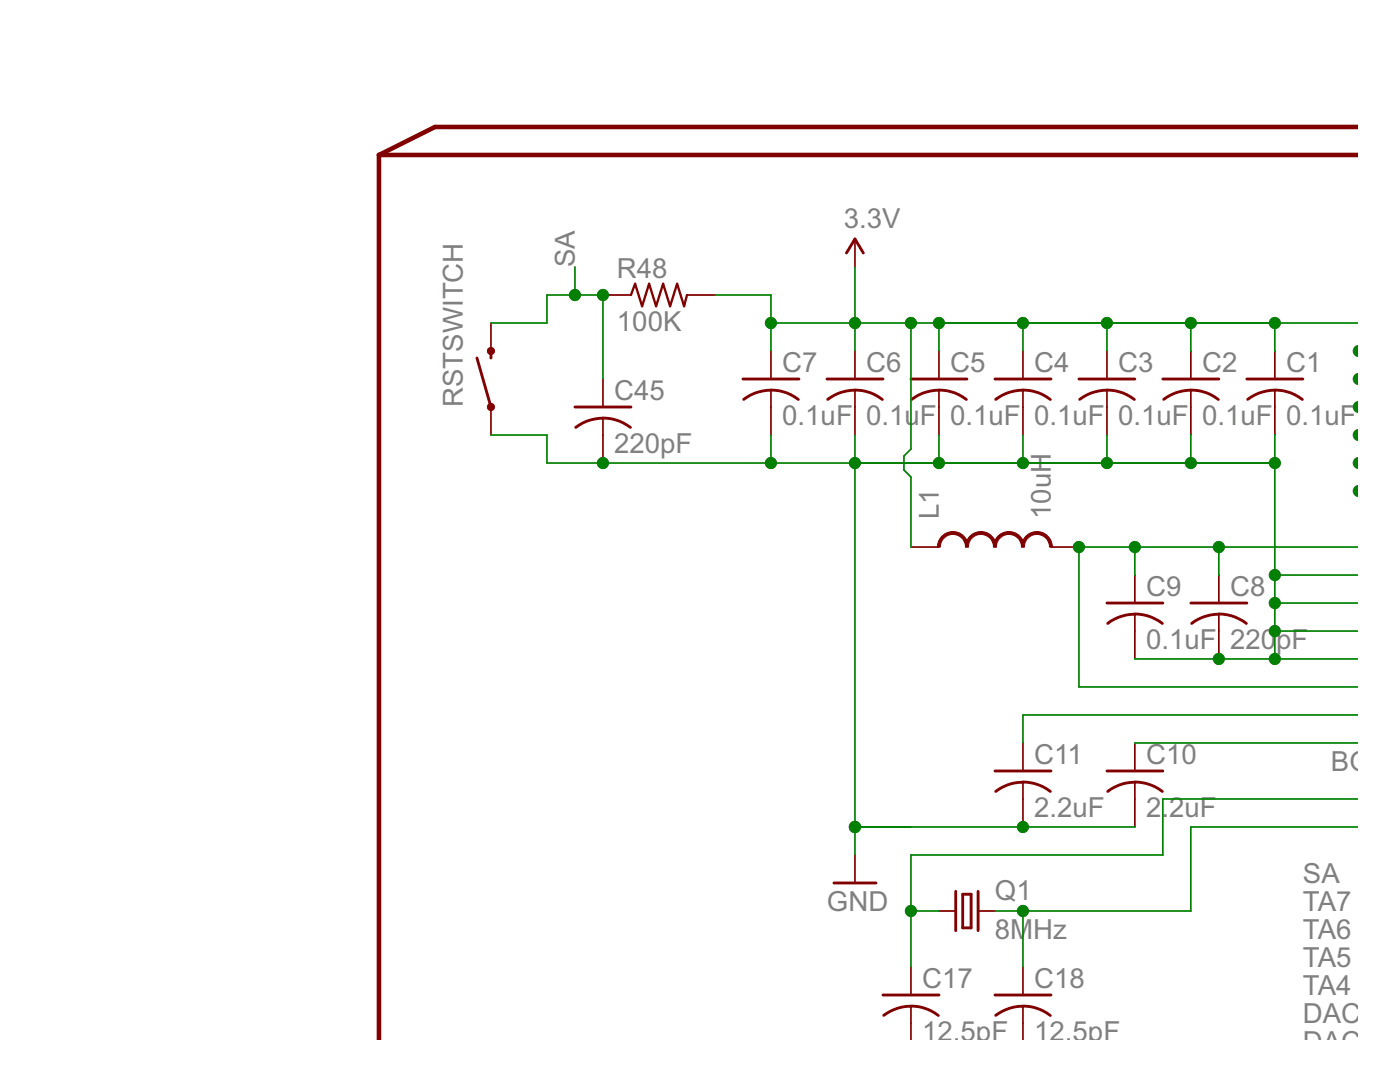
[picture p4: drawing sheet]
<svg xmlns="http://www.w3.org/2000/svg" width="279mm" height="216mm" viewBox="0 0 279 216" stroke-linecap="round" stroke-linejoin="round" font-family="sans-serif">
<g fill="#800000" stroke="#800000" stroke-width=".91">
<path d="M75.6 30.9v176.5z"/>
<path d="M75.6 30.9h195.3z"/>
<path d="M86.8 25.3h184.1z"/>
<path d="M75.6 30.9l11.2-5.6z"/>
</g>
<g fill="#800000" stroke="#800000" stroke-width=".57">
<path d="M248.8 75.6h11.2z"/>
<path d="M232.1 75.6h11.1z"/>
<path d="M215.3 75.6h11.2z"/>
<path d="M198.6 75.6h11.1z"/>
<path d="M181.8 75.6h11.2z"/>
<path d="M165 75.6h11.2z"/>
<path d="M148.3 75.6h11.1z"/>
<path d="M237.7 120.3h11.1z"/>
<path d="M220.9 120.3h11.2z"/>
<path d="M220.9 153.8h11.2z"/>
<path d="M198.6 153.8h11.1z"/>
<path d="M176.2 198.5h11.2z"/>
<path d="M198.6 198.5h11.1z"/>
<path d="M114.7 81.2h11.2z"/>
<path d="M192.1 178.4v6.7z"/>
<path d="M192.1 185.1h1.7z"/>
<path d="M193.8 178.4v6.7z"/>
<path d="M192.1 178.4h1.7z"/>
<path d="M195.2 177.9v7.8z"/>
<path d="M190.7 177.9v7.8z"/>
<path d="M98 70v1.4z"/>
<path d="M95.2 71.4l2.8 9.8z"/>
<path d="M166.4 176.2h8.4z"/>
<path d="M170.6 47.7l1.7 2.8z"/>
<path d="M170.6 47.7l-1.7 2.8z"/>
</g>
<g fill="#800000" stroke="#800000" stroke-width=".34">
<path d="M254.4 77.9v3.3z"/>
<path d="M254.4 70v5.6z"/>
<path d="M254.4 81.2v5.6z"/>
<path d="M237.7 77.9v3.3z"/>
<path d="M237.7 70v5.6z"/>
<path d="M237.7 81.2v5.6z"/>
<path d="M220.9 77.9v3.3z"/>
<path d="M220.9 70v5.6z"/>
<path d="M220.9 81.2v5.6z"/>
<path d="M204.2 77.9v3.3z"/>
<path d="M204.2 70v5.6z"/>
<path d="M204.2 81.2v5.6z"/>
<path d="M187.4 77.9v3.3z"/>
<path d="M187.4 70v5.6z"/>
<path d="M187.4 81.2v5.6z"/>
<path d="M170.6 77.9v3.3z"/>
<path d="M170.6 70v5.6z"/>
<path d="M170.6 81.2v5.6z"/>
<path d="M153.9 77.9v3.3z"/>
<path d="M153.9 70v5.6z"/>
<path d="M153.9 81.2v5.6z"/>
<path d="M243.2 122.6v3.3z"/>
<path d="M243.2 114.7v5.6z"/>
<path d="M243.2 125.9v5.6z"/>
<path d="M226.5 122.6v3.3z"/>
<path d="M226.5 114.7v5.6z"/>
<path d="M226.5 125.9v5.6z"/>
<path d="M226.5 156.1v3.3z"/>
<path d="M226.5 148.3v5.5z"/>
<path d="M226.5 159.4v5.6z"/>
<path d="M204.2 156.1v3.3z"/>
<path d="M204.2 148.3v5.5z"/>
<path d="M204.2 159.4v5.6z"/>
<path d="M181.8 200.8v3.3z"/>
<path d="M181.8 193v5.5z"/>
<path d="M181.8 204.1v3.3z"/>
<path d="M204.2 200.8v3.3z"/>
<path d="M204.2 193v5.5z"/>
<path d="M204.2 204.1v3.3z"/>
<path d="M120.3 83.4v3.4z"/>
<path d="M120.3 75.6v5.6z"/>
<path d="M120.3 86.8v5.6z"/>
<path d="M137.1 58.9h5.6z"/>
<path d="M120.3 58.9h5.6z"/>
<path d="M195.2 181.8h3.4z"/>
<path d="M187.4 181.8h3.3z"/>
<path d="M98 81.2v5.6z"/>
<path d="M98 64.5v5.5z"/>
<path d="M170.6 170.6v5.6z"/>
<path d="M170.6 47.7v5.6z"/>
<path d="M181.8 109.2h5.6z"/>
<path d="M209.7 109.2h5.6z"/>
</g>
<g fill="none" stroke="#800000" stroke-width=".57">
<path d="M148.4 79.7a8.9 8.9 0 0 1 10.9 0M165.2 79.7a8.9 8.9 0 0 1 10.9 0M181.9 79.7a8.9 8.9 0 0 1 10.9 0M198.7 79.7a8.9 8.9 0 0 1 10.9 0M215.5 79.7a8.9 8.9 0 0 1 10.9 0M232.2 79.7a8.9 8.9 0 0 1 10.9 0M249 79.7a8.9 8.9 0 0 1 10.9 0M114.9 85.3a8.9 8.9 0 0 1 10.9 0M221.1 124.4a8.8 8.8 0 0 1 10.9 0M237.8 124.4a8.8 8.8 0 0 1 10.9 0M198.7 157.9a8.8 8.8 0 0 1 10.9 0M221.1 157.9a8.8 8.8 0 0 1 10.9 0"/>
<path d="M176.4 202.6a8.9 8.9 0 0 1 10.9 0M198.7 202.6a8.9 8.9 0 0 1 10.9 0"/>
</g>
<g fill="#800000" stroke="#800000" stroke-width=".47">
<path d="M126.7 56.6l-.8 2.3z"/>
<path d="M126.7 56.6l1.4 4.5z"/>
<path d="M129.5 56.6l-1.4 4.5z"/>
<path d="M129.5 56.6l1.4 4.5z"/>
<path d="M132.3 56.6l-1.4 4.5z"/>
<path d="M132.3 56.6l1.4 4.5z"/>
<path d="M135.1 56.6l-1.4 4.5z"/>
<path d="M135.1 56.6l1.4 4.5z"/>
<path d="M137.1 58.9l-.6 2.2z"/>
</g>
<g fill="#800000" stroke="#800000" stroke-width=".2">
<path d="M187.8 107.1a3.1 3.1 0 0 1 2.4-1v.5a2.51 2.51 0 0 0-2.5 2.6h-.6v-.3l.2-.9z" fill-rule="evenodd"/>
<path d="M190.2 106.1a3.1 3.1 0 0 1 3.1 3.1h-.6a2.47 2.47 0 0 0-2.5-2.6z" fill-rule="evenodd"/>
<path d="M193.4 107.1a3.1 3.1 0 0 1 2.4-1v.5a2.51 2.51 0 0 0-2.5 2.6h-.6v-.3l.2-.9z" fill-rule="evenodd"/>
<path d="M195.8 106.1a3.1 3.1 0 0 1 3 3.1h-.5a2.47 2.47 0 0 0-2.5-2.6z" fill-rule="evenodd"/>
<path d="M199 107.1a3.1 3.1 0 0 1 2.4-1v.5a2.51 2.51 0 0 0-2.6 2.6h-.5v-.3l.2-.9z" fill-rule="evenodd"/>
<path d="M201.4 106.1a3.1 3.1 0 0 1 3 3.1h-.5a2.47 2.47 0 0 0-2.5-2.6z" fill-rule="evenodd"/>
<path d="M204.6 107.1a3.1 3.1 0 0 1 2.3-1v.5a2.51 2.51 0 0 0-2.5 2.6h-.5v-.3l.2-.9z" fill-rule="evenodd"/>
<path d="M206.9 106.1a3.1 3.1 0 0 1 3.1 3.1h-.6a2.47 2.47 0 0 0-2.5-2.6z" fill-rule="evenodd"/>
<circle cx="98" cy="81.2" r=".73"/>
<circle cx="98" cy="70" r=".73"/>
</g>
<g fill="#008000" stroke="#008000" stroke-width=".34">
<path d="M98 86.8h11.2z"/>
<path d="M109.2 86.8v5.6z"/>
<path d="M109.2 92.4h11.1z"/>
<path d="M170.6 92.4v72.6z"/>
<path d="M170.6 92.4h83.8z"/>
<path d="M254.4 86.8v5.6z"/>
<path d="M254.4 114.7h16.5z"/>
<path d="M254.4 120.3h16.5z"/>
<path d="M254.4 125.9h16.5z"/>
<path d="M226.5 131.5h16.7z"/>
<path d="M254.4 131.5h16.5z"/>
<path d="M243.2 131.5h11.2z"/>
<path d="M254.4 125.9v5.6z"/>
<path d="M254.4 120.3v5.6z"/>
<path d="M254.4 114.7v5.6z"/>
<path d="M254.4 92.4v22.3z"/>
<path d="M237.7 92.4h16.7z"/>
<path d="M237.7 86.8v5.6z"/>
<path d="M220.9 92.4h16.8z"/>
<path d="M220.9 86.8v5.6z"/>
<path d="M204.2 92.4h16.7z"/>
<path d="M204.2 86.8v5.6z"/>
<path d="M187.4 92.4h16.8z"/>
<path d="M187.4 86.8v5.6z"/>
<path d="M170.6 92.4h16.8z"/>
<path d="M170.6 86.8v5.6z"/>
<path d="M153.9 92.4h16.7z"/>
<path d="M153.9 86.8v5.6z"/>
<path d="M120.3 92.4h33.6z"/>
<path d="M170.6 165h33.6z"/>
<path d="M204.2 165h22.3z"/>
<path d="M170.6 165h11.2z"/>
<path d="M170.6 165v5.6z"/>
<path d="M204.2 142.7v5.6z"/>
<path d="M204.2 142.7h66.7z"/>
<path d="M226.5 148.3h44.4z"/>
<path d="M114.7 53.3v5.6z"/>
<path d="M109.2 58.9h5.5z"/>
<path d="M114.7 58.9h5.6z"/>
<path d="M120.3 58.9v16.7z"/>
<path d="M109.2 58.9v5.6z"/>
<path d="M98 64.5h11.2z"/>
<path d="M243.2 109.2h27.7z"/>
<path d="M243.2 109.2v5.5z"/>
<path d="M226.5 109.2h16.7z"/>
<path d="M226.5 109.2v5.5z"/>
<path d="M215.3 109.2h11.2z"/>
<path d="M215.3 137.1h55.6z"/>
<path d="M215.3 109.2v27.9z"/>
<path d="M232.1 159.4h38.8z"/>
<path d="M232.1 159.4v11.2z"/>
<path d="M181.8 170.6h50.3z"/>
<path d="M181.8 170.6v11.2z"/>
<path d="M181.8 181.8v11.2z"/>
<path d="M181.8 181.8h5.6z"/>
<path d="M237.7 165h33.2z"/>
<path d="M237.7 165v16.8z"/>
<path d="M204.2 181.8h33.5z"/>
<path d="M198.6 181.8h5.6z"/>
<path d="M204.2 181.8v11.2z"/>
<path d="M187.4 64.5h67z"/>
<path d="M170.6 53.3v11.2z"/>
<path d="M254.4 64.5h16.5z"/>
<path d="M254.4 64.5v5.5z"/>
<path d="M237.7 64.5h16.7z"/>
<path d="M237.7 64.5v5.5z"/>
<path d="M220.9 64.5h16.8z"/>
<path d="M220.9 64.5v5.5z"/>
<path d="M204.2 64.5h16.7z"/>
<path d="M204.2 64.5v5.5z"/>
<path d="M187.4 64.5h16.8z"/>
<path d="M187.4 64.5v5.5z"/>
<path d="M170.6 64.5h11.2z"/>
<path d="M181.8 64.5h5.6z"/>
<path d="M170.6 64.5v5.5z"/>
<path d="M153.9 64.5h16.7z"/>
<path d="M153.9 64.5v5.5z"/>
<path d="M142.7 58.9h11.2z"/>
<path d="M153.9 58.9v5.6z"/>
<path d="M181.8 95.2v14z"/>
<path d="M180.4 93.8l1.4 1.4z"/>
<path d="M180.4 91v2.8z"/>
<path d="M180.4 91l1.4-1.4z"/>
<path d="M181.8 64.5v25.1z"/>
</g>
<g fill="#008000" stroke="#008000" stroke-width=".2">
<path d="M270.5 97.1l.4-.2v2.2a1.15 1.15 0 0 1-.8-.9 1.15 1.15 0 0 1 .4-1.1z" fill-rule="evenodd"/>
<path d="M270.5 91.5l.4-.2v2.2a1.15 1.15 0 0 1-.8-.9 1.15 1.15 0 0 1 .4-1.1z" fill-rule="evenodd"/>
<path d="M270.5 85.9l.4-.2v2.2a1.15 1.15 0 0 1-.8-.9 1.15 1.15 0 0 1 .4-1.1z" fill-rule="evenodd"/>
<path d="M270.5 80.3l.4-.2v2.2a1.15 1.15 0 0 1-.8-.8 1.15 1.15 0 0 1 .4-1.2z" fill-rule="evenodd"/>
<path d="M270.5 74.7l.4-.2v2.3a1.15 1.15 0 0 1-.8-.9 1.15 1.15 0 0 1 .4-1.2z" fill-rule="evenodd"/>
<path d="M270.5 69.1l.4-.2v2.3a1.15 1.15 0 0 1-.8-.9 1.15 1.15 0 0 1 .4-1.2z" fill-rule="evenodd"/>
<circle cx="120.3" cy="92.4" r="1.12"/>
<circle cx="243.2" cy="131.5" r="1.12"/>
<circle cx="254.4" cy="131.5" r="1.12"/>
<circle cx="254.4" cy="125.9" r="1.12"/>
<circle cx="254.4" cy="120.3" r="1.12"/>
<circle cx="254.4" cy="114.7" r="1.12"/>
<circle cx="254.4" cy="92.4" r="1.12"/>
<circle cx="237.7" cy="92.4" r="1.12"/>
<circle cx="220.9" cy="92.4" r="1.12"/>
<circle cx="204.2" cy="92.4" r="1.12"/>
<circle cx="187.4" cy="92.4" r="1.12"/>
<circle cx="170.6" cy="92.4" r="1.12"/>
<circle cx="153.9" cy="92.4" r="1.12"/>
<circle cx="204.2" cy="165" r="1.12"/>
<circle cx="170.6" cy="165" r="1.12"/>
<circle cx="114.7" cy="58.9" r="1.12"/>
<circle cx="120.3" cy="58.9" r="1.12"/>
<circle cx="243.2" cy="109.2" r="1.12"/>
<circle cx="226.5" cy="109.2" r="1.12"/>
<circle cx="215.3" cy="109.2" r="1.12"/>
<circle cx="181.8" cy="181.8" r="1.12"/>
<circle cx="204.2" cy="181.8" r="1.12"/>
<circle cx="254.4" cy="64.5" r="1.12"/>
<circle cx="237.7" cy="64.5" r="1.12"/>
<circle cx="220.9" cy="64.5" r="1.12"/>
<circle cx="204.2" cy="64.5" r="1.12"/>
<circle cx="187.4" cy="64.5" r="1.12"/>
<circle cx="170.6" cy="64.5" r="1.12"/>
<circle cx="153.9" cy="64.5" r="1.12"/>
<circle cx="181.8" cy="64.5" r="1.12"/>
</g>
<g font-size="6.2" fill="#808080">
<text x="168.4" y="45.5">3.3V</text>
<text x="114.7" y="53.3" transform="rotate(-90 114.7 53.3)">SA</text>
<text x="123.1" y="55.6">R48</text>
<text x="123.1" y="66.1">100K</text>
<text x="156.1" y="74.2">C7</text>
<text x="172.9" y="74.2">C6</text>
<text x="189.6" y="74.2">C5</text>
<text x="206.4" y="74.2">C4</text>
<text x="223.1" y="74.2">C3</text>
<text x="239.9" y="74.2">C2</text>
<text x="256.7" y="74.2">C1</text>
<text x="92.4" y="81.2" transform="rotate(-90 92.4 81.2)">RSTSWITCH</text>
<text x="122.6" y="79.8">C45</text>
<text x="156.1" y="84.8">0.1uF</text>
<text x="172.9" y="84.8">0.1u</text>
<text x="183.6" y="84.8">F</text>
<text x="189.6" y="84.8">0.1uF</text>
<text x="206.4" y="84.8">0.1uF</text>
<text x="223.1" y="84.8">0.1uF</text>
<text x="239.9" y="84.8">0.1uF</text>
<text x="256.7" y="84.8">0.1uF</text>
<text x="122.6" y="90.4">220pF</text>
<text x="187.4" y="103.6" transform="rotate(-90 187.4 103.6)">L1</text>
<text x="209.7" y="103.6" transform="rotate(-90 209.7 103.6)">10uH</text>
<text x="228.7" y="118.9">C9</text>
<text x="245.5" y="118.9">C8</text>
<text x="228.7" y="129.5">0.1uF</text>
<text x="245.5" y="129.5">220</text>
<text x="254.7" y="129.5">pF</text>
<text x="206.4" y="152.4">C11</text>
<text x="228.7" y="152.4">C10</text>
<text x="265.6" y="153.8">BOOT</text>
<text x="206.4" y="163.1">2.2uF</text>
<text x="228.7" y="163.1">2.</text>
<text x="233.3" y="163.1">2uF</text>
<text x="198.6" y="179.5">Q1</text>
<text x="260" y="176.2">SA</text>
<text x="165" y="181.8">GND</text>
<text x="260" y="181.8">TA7</text>
<text x="198.6" y="187.4">8MHz</text>
<text x="260" y="187.4">TA6</text>
<text x="184" y="197.1">C17</text>
<text x="206.4" y="197.1">C18</text>
<text x="260" y="193">TA5</text>
<text x="260" y="198.5">TA4</text>
<text x="184" y="207.8">12.5pF</text>
<text x="206.4" y="207.8">12.5pF</text>
<text x="260" y="204.1">DAC1</text>
<text x="260" y="209.7">DAC2</text>
</g>
</svg>
